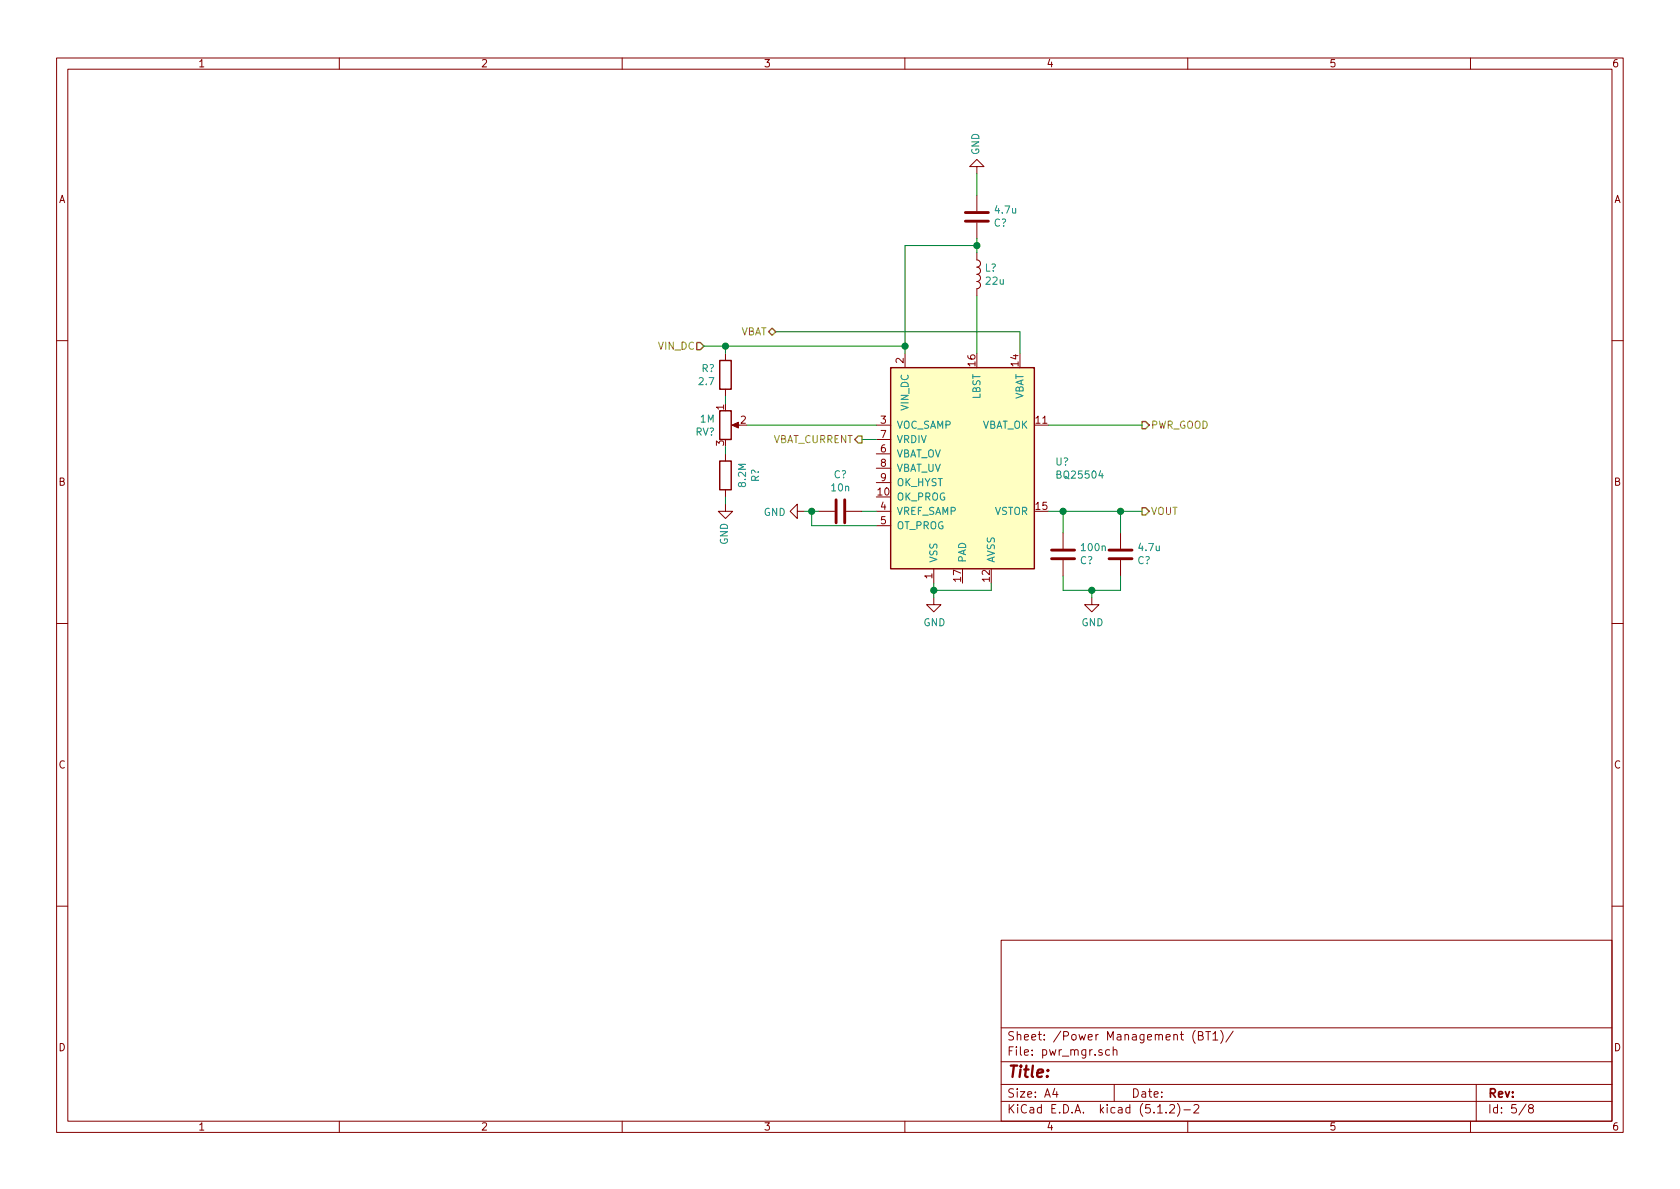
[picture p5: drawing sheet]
EESchema Schematic File Version 4
LIBS:wsn-cache
EELAYER 29 0
EELAYER END
$Descr A4 11693 8268
encoding utf-8
Sheet 5 8
Title ""
Date ""
Rev ""
Comp ""
Comment1 ""
Comment2 ""
Comment3 ""
Comment4 ""
$EndDescr
Connection ~ 7800 3550
Wire Wire Line
	7950 3550 7800 3550
Text HLabel 7950 3550 2    50   Output ~ 0
VOUT
Text HLabel 7950 2950 2    50   Output ~ 0
PWR_GOOD
Wire Wire Line
	5400 2300 7100 2300
Text HLabel 5400 2300 0    50   BiDi ~ 0
VBAT
Text HLabel 4900 2400 0    50   Input ~ 0
VIN_DC
$Comp
L Battery_Management:BQ25504 U?
U 1 1
P 6700 3250
AR Path="/5E5637CF" Ref="U?"  Part="1" 
AR Path="/5E4C7A3A/5E5637CF" Ref="U?"  Part="1" 
AR Path="/5E50A26F/5E5637CF" Ref="U?"  Part="1" 
AR Path="/5E63F3F1/5E5637CF" Ref="U?"  Part="1" 
F 0 "U?" H 7344 3296 50  0000 L CNN
F 1 "BQ25504" H 7344 3205 50  0000 L CNN
F 2 "Package_DFN_QFN:QFN-16-1EP_3x3mm_P0.5mm_EP1.8x1.8mm" H 6700 3250 50  0001 C CNN
F 3 "http://www.ti.com/lit/ds/symlink/bq25504.pdf" H 6400 4050 50  0001 C CNN
	1    6700 3250
	1    0    0    -1  
$EndComp
$Comp
L Device:C C?
U 1 1
P 6800 1500
AR Path="/5E5637C8" Ref="C?"  Part="1" 
AR Path="/5E4C7A3A/5E5637C8" Ref="C?"  Part="1" 
AR Path="/5E50A26F/5E5637C8" Ref="C?"  Part="1" 
AR Path="/5E63F3F1/5E5637C8" Ref="C?"  Part="1" 
F 0 "C?" H 6915 1546 50  0000 L CNN
F 1 "4.7u" H 6915 1455 50  0000 L CNN
F 2 "" H 6838 1350 50  0001 C CNN
F 3 "~" H 6800 1500 50  0001 C CNN
	1    6800 1500
	1    0    0    1   
$EndComp
$Comp
L Device:L L?
U 1 1
P 6800 1900
AR Path="/5E5637C2" Ref="L?"  Part="1" 
AR Path="/5E4C7A3A/5E5637C2" Ref="L?"  Part="1" 
AR Path="/5E50A26F/5E5637C2" Ref="L?"  Part="1" 
AR Path="/5E63F3F1/5E5637C2" Ref="L?"  Part="1" 
F 0 "L?" H 6853 1946 50  0000 L CNN
F 1 "22u" H 6853 1855 50  0000 L CNN
F 2 "" H 6800 1900 50  0001 C CNN
F 3 "~" H 6800 1900 50  0001 C CNN
	1    6800 1900
	1    0    0    -1  
$EndComp
$Comp
L Device:R R?
U 1 1
P 5050 2600
AR Path="/5E5637BC" Ref="R?"  Part="1" 
AR Path="/5E4C7A3A/5E5637BC" Ref="R?"  Part="1" 
AR Path="/5E50A26F/5E5637BC" Ref="R?"  Part="1" 
AR Path="/5E63F3F1/5E5637BC" Ref="R?"  Part="1" 
F 0 "R?" H 5120 2646 50  0000 L CNN
F 1 "2.7" H 5120 2555 50  0000 L CNN
F 2 "" V 4980 2600 50  0001 C CNN
F 3 "~" H 5050 2600 50  0001 C CNN
	1    5050 2600
	-1   0    0    -1  
$EndComp
Wire Wire Line
	6800 1650 6800 1700
Connection ~ 6800 1700
Wire Wire Line
	6800 1700 6800 1750
Wire Wire Line
	7100 2300 7100 2450
Wire Wire Line
	6800 2050 6800 2450
Wire Wire Line
	6300 1700 6800 1700
Wire Wire Line
	6300 1700 6300 2400
$Comp
L Device:R R?
U 1 1
P 5050 3300
AR Path="/5E5637AF" Ref="R?"  Part="1" 
AR Path="/5E4C7A3A/5E5637AF" Ref="R?"  Part="1" 
AR Path="/5E50A26F/5E5637AF" Ref="R?"  Part="1" 
AR Path="/5E63F3F1/5E5637AF" Ref="R?"  Part="1" 
F 0 "R?" V 5257 3300 50  0000 C CNN
F 1 "8.2M" V 5166 3300 50  0000 C CNN
F 2 "" V 4980 3300 50  0001 C CNN
F 3 "~" H 5050 3300 50  0001 C CNN
	1    5050 3300
	1    0    0    1   
$EndComp
$Comp
L power:GND #PWR?
U 1 1
P 5050 3500
AR Path="/5E5637A3" Ref="#PWR?"  Part="1" 
AR Path="/5E4C7A3A/5E5637A3" Ref="#PWR?"  Part="1" 
AR Path="/5E50A26F/5E5637A3" Ref="#PWR?"  Part="1" 
AR Path="/5E63F3F1/5E5637A3" Ref="#PWR?"  Part="1" 
F 0 "#PWR?" H 5050 3250 50  0001 C CNN
F 1 "GND" V 5055 3372 50  0000 R CNN
F 2 "" H 5050 3500 50  0001 C CNN
F 3 "" H 5050 3500 50  0001 C CNN
	1    5050 3500
	-1   0    0    -1  
$EndComp
Wire Wire Line
	5050 3500 5050 3450
$Comp
L power:GND #PWR?
U 1 1
P 6800 1200
AR Path="/5E56379C" Ref="#PWR?"  Part="1" 
AR Path="/5E4C7A3A/5E56379C" Ref="#PWR?"  Part="1" 
AR Path="/5E50A26F/5E56379C" Ref="#PWR?"  Part="1" 
AR Path="/5E63F3F1/5E56379C" Ref="#PWR?"  Part="1" 
F 0 "#PWR?" H 6800 950 50  0001 C CNN
F 1 "GND" V 6805 1072 50  0000 R CNN
F 2 "" H 6800 1200 50  0001 C CNN
F 3 "" H 6800 1200 50  0001 C CNN
	1    6800 1200
	-1   0    0    1   
$EndComp
$Comp
L Device:C C?
U 1 1
P 5850 3550
AR Path="/5E563796" Ref="C?"  Part="1" 
AR Path="/5E4C7A3A/5E563796" Ref="C?"  Part="1" 
AR Path="/5E50A26F/5E563796" Ref="C?"  Part="1" 
AR Path="/5E63F3F1/5E563796" Ref="C?"  Part="1" 
F 0 "C?" V 6102 3550 50  0000 C CNN
F 1 "10n" V 6011 3550 50  0000 C CNN
F 2 "" H 5888 3400 50  0001 C CNN
F 3 "~" H 5850 3550 50  0001 C CNN
	1    5850 3550
	0    1    -1   0   
$EndComp
Wire Wire Line
	6000 3550 6100 3550
$Comp
L power:GND #PWR?
U 1 1
P 5600 3550
AR Path="/5E56378F" Ref="#PWR?"  Part="1" 
AR Path="/5E4C7A3A/5E56378F" Ref="#PWR?"  Part="1" 
AR Path="/5E50A26F/5E56378F" Ref="#PWR?"  Part="1" 
AR Path="/5E63F3F1/5E56378F" Ref="#PWR?"  Part="1" 
F 0 "#PWR?" H 5600 3300 50  0001 C CNN
F 1 "GND" V 5605 3422 50  0000 R CNN
F 2 "" H 5600 3550 50  0001 C CNN
F 3 "" H 5600 3550 50  0001 C CNN
	1    5600 3550
	0    1    1    0   
$EndComp
Wire Wire Line
	5600 3550 5650 3550
Connection ~ 5650 3550
$Comp
L power:GND #PWR?
U 1 1
P 6500 4150
AR Path="/5E563787" Ref="#PWR?"  Part="1" 
AR Path="/5E4C7A3A/5E563787" Ref="#PWR?"  Part="1" 
AR Path="/5E50A26F/5E563787" Ref="#PWR?"  Part="1" 
AR Path="/5E63F3F1/5E563787" Ref="#PWR?"  Part="1" 
F 0 "#PWR?" H 6500 3900 50  0001 C CNN
F 1 "GND" H 6505 3977 50  0000 C CNN
F 2 "" H 6500 4150 50  0001 C CNN
F 3 "" H 6500 4150 50  0001 C CNN
	1    6500 4150
	1    0    0    -1  
$EndComp
Wire Wire Line
	6500 4050 6500 4100
Connection ~ 6500 4100
Wire Wire Line
	6500 4100 6900 4100
Wire Wire Line
	6900 4100 6900 4050
Wire Wire Line
	6500 4100 6500 4150
Wire Wire Line
	5650 3550 5650 3650
Wire Wire Line
	5650 3650 6100 3650
Wire Wire Line
	5650 3550 5700 3550
$Comp
L Device:C C?
U 1 1
P 7400 3850
AR Path="/5E563770" Ref="C?"  Part="1" 
AR Path="/5E4C7A3A/5E563770" Ref="C?"  Part="1" 
AR Path="/5E50A26F/5E563770" Ref="C?"  Part="1" 
AR Path="/5E63F3F1/5E563770" Ref="C?"  Part="1" 
F 0 "C?" H 7515 3896 50  0000 L CNN
F 1 "100n" H 7515 3805 50  0000 L CNN
F 2 "" H 7438 3700 50  0001 C CNN
F 3 "~" H 7400 3850 50  0001 C CNN
	1    7400 3850
	1    0    0    1   
$EndComp
Wire Wire Line
	7400 3700 7400 3550
Connection ~ 7400 3550
Wire Wire Line
	7400 3550 7300 3550
Wire Wire Line
	7800 3550 7400 3550
$Comp
L Device:C C?
U 1 1
P 7800 3850
AR Path="/5E563766" Ref="C?"  Part="1" 
AR Path="/5E4C7A3A/5E563766" Ref="C?"  Part="1" 
AR Path="/5E50A26F/5E563766" Ref="C?"  Part="1" 
AR Path="/5E63F3F1/5E563766" Ref="C?"  Part="1" 
F 0 "C?" H 7915 3896 50  0000 L CNN
F 1 "4.7u" H 7915 3805 50  0000 L CNN
F 2 "" H 7838 3700 50  0001 C CNN
F 3 "~" H 7800 3850 50  0001 C CNN
	1    7800 3850
	1    0    0    1   
$EndComp
Wire Wire Line
	7400 4100 7400 4000
$Comp
L power:GND #PWR?
U 1 1
P 7600 4150
AR Path="/5E56375F" Ref="#PWR?"  Part="1" 
AR Path="/5E4C7A3A/5E56375F" Ref="#PWR?"  Part="1" 
AR Path="/5E50A26F/5E56375F" Ref="#PWR?"  Part="1" 
AR Path="/5E63F3F1/5E56375F" Ref="#PWR?"  Part="1" 
F 0 "#PWR?" H 7600 3900 50  0001 C CNN
F 1 "GND" H 7605 3977 50  0000 C CNN
F 2 "" H 7600 4150 50  0001 C CNN
F 3 "" H 7600 4150 50  0001 C CNN
	1    7600 4150
	1    0    0    -1  
$EndComp
Wire Wire Line
	7600 4100 7400 4100
Connection ~ 7600 4100
Wire Wire Line
	7600 4150 7600 4100
Wire Wire Line
	7600 4100 7800 4100
Wire Wire Line
	7800 4100 7800 4000
Wire Wire Line
	7800 3700 7800 3550
Wire Wire Line
	6800 1200 6800 1350
Wire Wire Line
	7300 2950 7950 2950
$Comp
L Device:R_POT RV?
U 1 1
P 5050 2950
AR Path="/5E52A1D3" Ref="RV?"  Part="1" 
AR Path="/5E4C7A3A/5E52A1D3" Ref="RV?"  Part="1" 
AR Path="/5E63F3F1/5E52A1D3" Ref="RV?"  Part="1" 
F 0 "RV?" H 4980 2904 50  0000 R CNN
F 1 "1M" H 4980 2995 50  0000 R CNN
F 2 "" H 5050 2950 50  0001 C CNN
F 3 "~" H 5050 2950 50  0001 C CNN
	1    5050 2950
	1    0    0    -1  
$EndComp
Wire Wire Line
	5050 3100 5050 3150
Wire Wire Line
	5050 2750 5050 2800
Wire Wire Line
	5200 2950 6100 2950
Wire Wire Line
	4900 2400 5050 2400
Wire Wire Line
	5050 2400 5050 2450
Wire Wire Line
	5050 2400 6300 2400
Connection ~ 5050 2400
Connection ~ 6300 2400
Wire Wire Line
	6300 2400 6300 2450
Wire Wire Line
	6100 3050 6000 3050
Text HLabel 6000 3050 0    50   Output ~ 0
VBAT_CURRENT
$EndSCHEMATC
